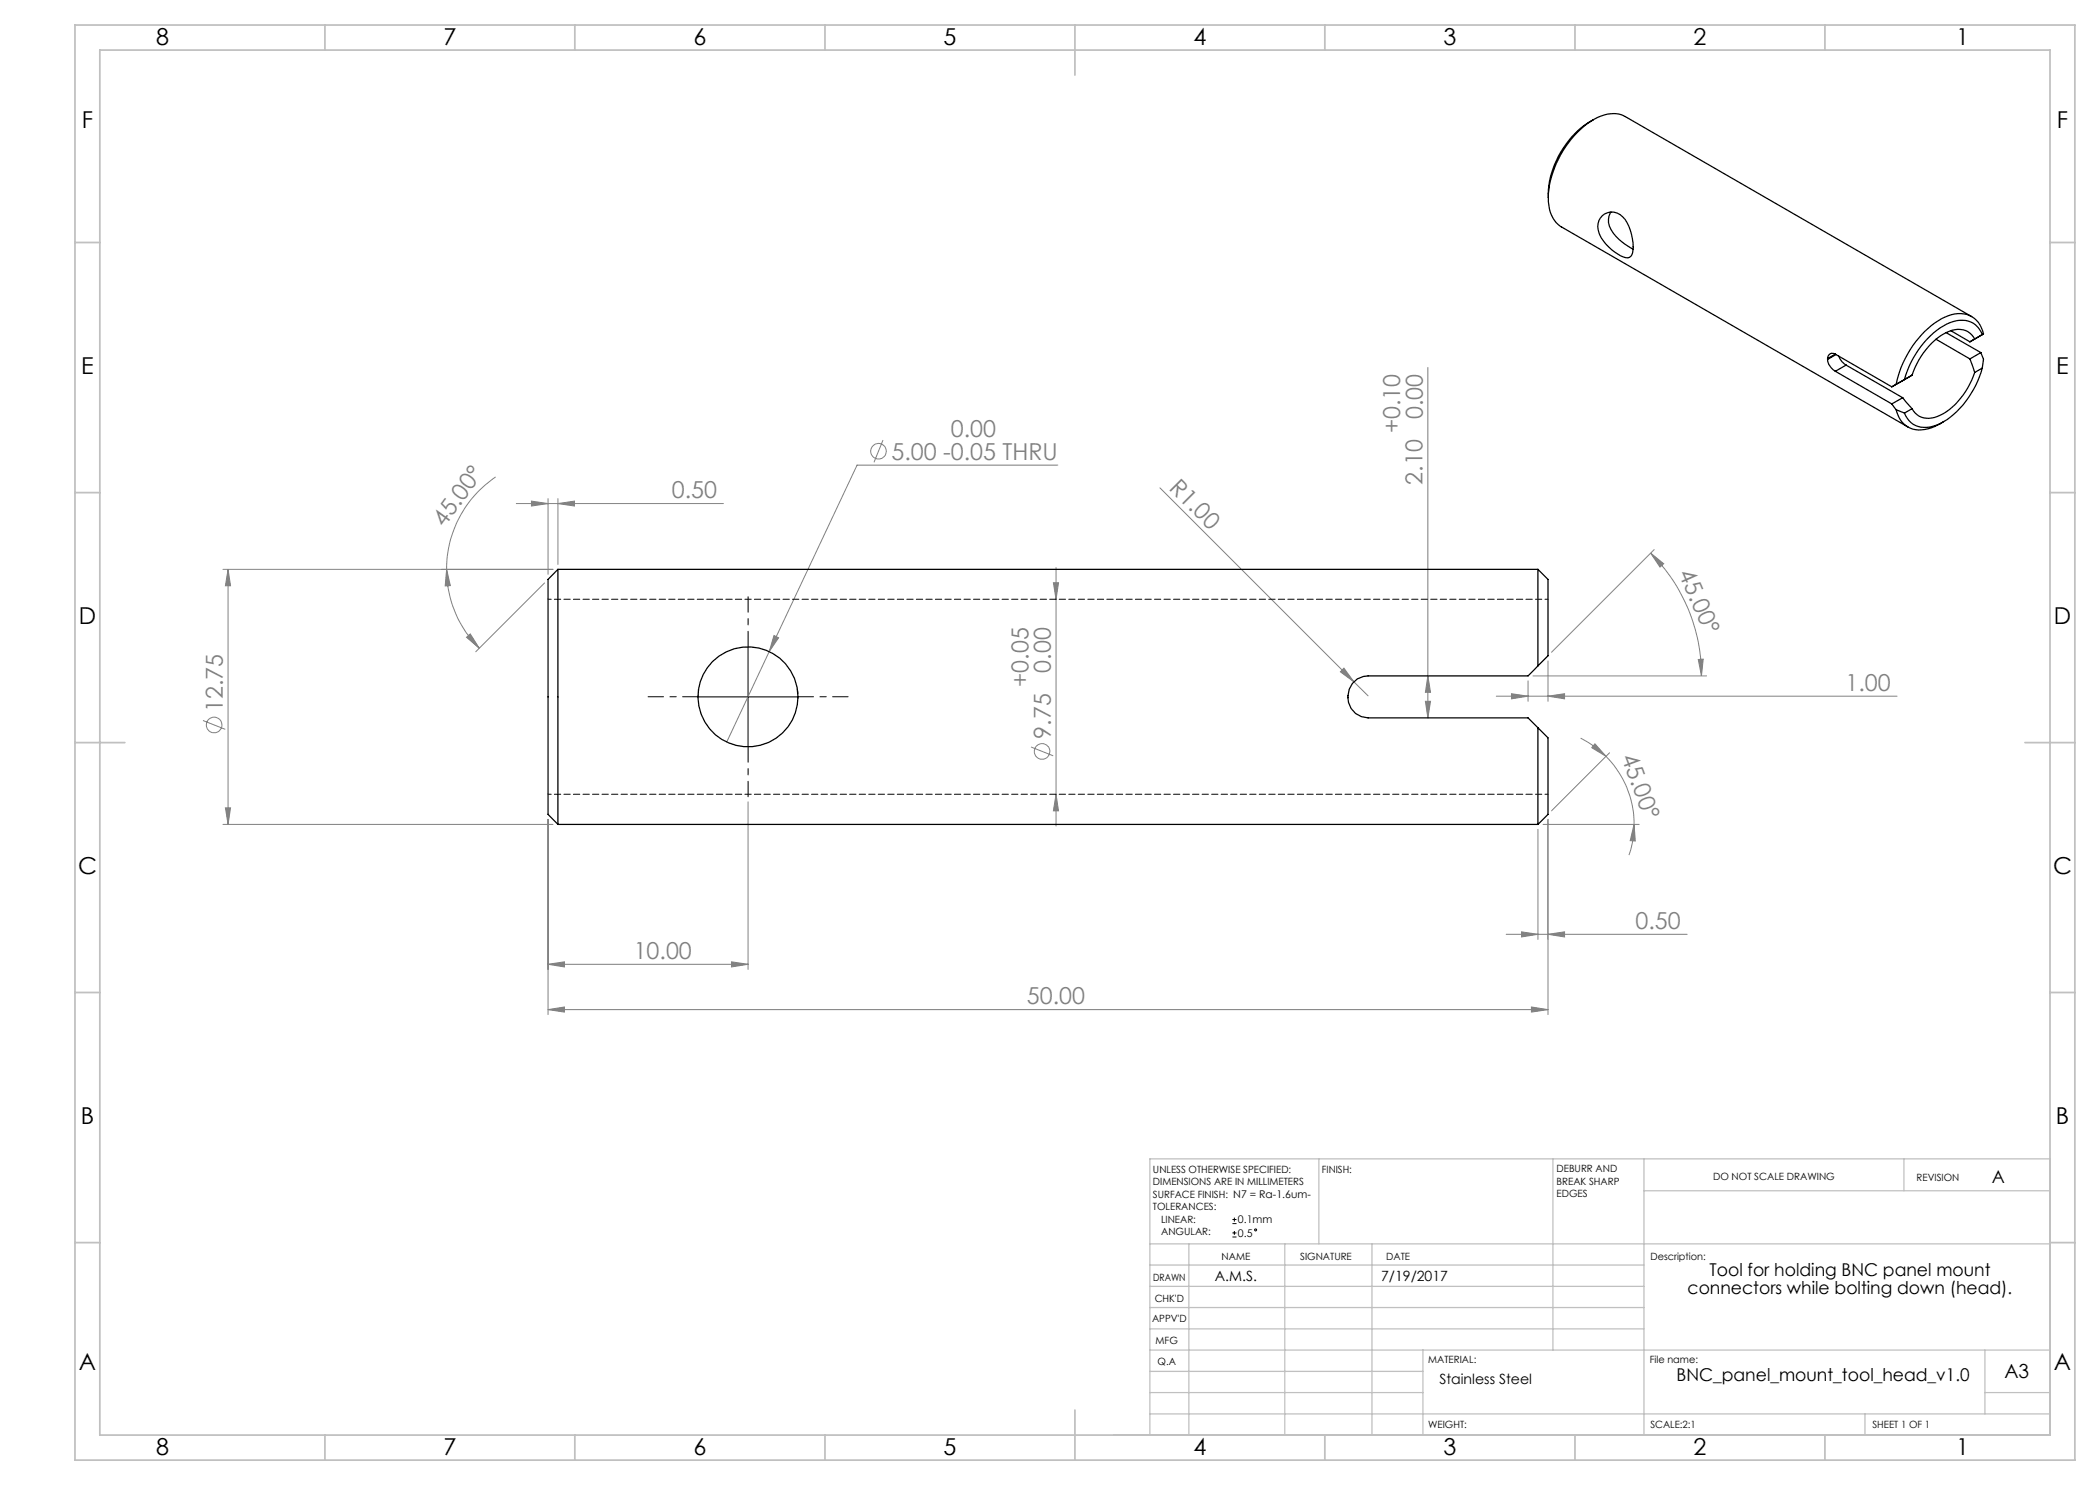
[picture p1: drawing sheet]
<svg xmlns="http://www.w3.org/2000/svg" width="420mm" height="297mm" viewBox="0 0 420 297" stroke-linecap="round" stroke-linejoin="round" font-family="sans-serif">
<g fill="none" stroke="#808080" stroke-width=".2">
<path d="M285.6 73.5v70.1M99.1 95.4a22.3 22.3 0 0 0-9.8 18.5M109.6 99.7v15.2M111.6 99.7v13.2M176.6 88l-1.8 4.5M211.6 93h-40.2l-17.6 37.3M232 97.6l38.8 38.7M44.6 113.9h66M45.6 113.9l.5 3.3h-1zM45.6 113.9v51M89.3 113.9l.8 3.2-1.1 .1zM89.3 113.9a22.3 22.3 0 0 0 6.5 15.7"/>
<path d="M103.3 100.7h41.4M106.3 100.2l3.3 .5-3.3 .5zM108.9 116.6l-13.8 13.7M111.6 100.7l3.3-.5v1zM210.7 116.6h1l-.5 3.3zM211.2 113.5v51.7M330.1 110.6l2.6 2.1-.7 .7zM330.1 110.6a34.4 34.4 0 0 1 10.2 24.6M330.8 109.9l-20.5 20.6M93.3 127.5l.8-.7 1.7 2.8zM153.8 130.3l-8.5 18.1M154.8 127.1l.9 .5-1.9 2.7z"/>
<path d="M268.8 133.6l2 2.7-2.7-1.9zM270.8 136.3l2.8 2.9M285.6 135.2l.5 3.3h-1zM299.3 139.2h80.1M302.3 138.7l3.3 .5-3.3 .6zM305.6 136.2v4.1M306.6 135.2h34.7M309.6 139.2l3.3-.5v1.1zM309.6 132.2v8.1M339.7 131.9l.9-.1-.3 3.4zM40.6 144.1l4.4 1.8M206.2 149.4l4.4 1.8"/>
<path d="M211.2 158.9l.5 3.3h-1zM285.1 140.3h1l-.5 3.3zM316.1 147.6l.6 .3a20.2 20.2 0 0 1 4.5 3.4M319 148.8l2.2 2.5-2.9-1.8zM321.2 151.3a19.2 19.2 0 0 1 5.6 13.6M321.9 150.6l-11.6 11.6M44.6 164.9h66M45.1 161.6h1l-.5 3.3zM109.6 163.9v39M149.6 160.4v33.5M307.6 165.9v22M308.6 164.9h19.2"/>
<path d="M309.6 163.9v39M326.8 164.9l.3 3.3-1.1-.1zM326.8 164.9a18.3 18.3 0 0 1-1 6.1M109.6 192.9l3.3-.5v1zM109.6 192.9h40M146.3 192.4l3.3 .5-3.3 .5zM301.2 186.9h36.2M304.3 186.4l3.3 .5-3.3 .5zM309.6 186.9l3.3-.5v1zM109.6 201.9l3.3-.5v1zM109.6 201.9h200M306.3 201.4l3.3 .5-3.3 .5z"/>
<circle cx="175.7" cy="90.2" r="1.56"/>
<circle cx="42.8" cy="145" r="1.55"/>
<circle cx="208.4" cy="150.3" r="1.55"/>
</g>
<g fill="none" stroke="#000" stroke-width=".2">
<path d="M139.6 139.4h20M149.6 129.4v20M246.5 244.7h.8M246.5 243.9h.8M246.5 247.4h.8M246.5 246.6h.8M246.9 243.5v.8M246.9 246.2v.8"/>
<circle cx="251.1" cy="246" r=".2"/>
</g>
<path d="M139.6 139.4h-10M149.6 129.4v-10M159.6 139.4h10M149.6 149.4v10" fill="none" stroke="#000" stroke-width=".2" stroke-dasharray="15.2 1.3 1.3 1.3" stroke-dashoffset="12.1"/>
<g fill="none" stroke="#c0c0c0" stroke-width=".25">
<path d="M263.8 231.8v17M310.6 231.8v38.2M328.8 231.8v55.2M328.8 238.2h81.2M380.8 231.8v6.4M410 231.8h-180v55.2M230 248.8h180M230 257.3h98.8M230 253h98.8M237.8 248.8v38.2M257 248.8v38.2M274.4 248.8v38.2"/>
<path d="M230 265.8h98.8M230 261.5h98.8M230 278.5h54.6M230 274.3h54.6M230 270h180M284.6 270v17M397 278.5h13M397 270v12.8M230 282.8h180M373 282.8v4.2"/>
</g>
<g fill="none" stroke="#c0c0c0" stroke-width=".35">
<path d="M15 5h400v287h-400zM20 10h390v277h-390zM65 5v5M115 5v5M165 5v5M215 5v10M265 5v5M315 5v5M365 5v5M15 48.5h5M410 48.5h5M15 98.5h5"/>
<path d="M410 98.5h5M15 148.5h10M405 148.5h10M15 198.5h5M410 198.5h5M15 248.5h5M410 248.5h5M65 287v5M115 287v5M165 287v5M215 282v10M265 287v5"/>
<path d="M315 287v5M365 287v5"/>
</g>
<g fill="#808080">
<path d="M268.8 133.6l2 2.7-2.7-1.9z"/>
<path d="M326.8 164.9l.3 3.3-1.1-.1zM319 148.8l2.2 2.5-2.9-1.8z"/>
<path d="M339.7 131.9l.9-.1-.3 3.4zM330.1 110.6l2.6 2.1-.7 .7z"/>
<path d="M154.8 127.1l-1 3.2 1.9-2.7zM106.3 100.2l3.3 .5-3.3 .5zM111.6 100.7l3.3-.5v1z"/>
<path d="M109.6 201.9l3.3-.5v1zM306.3 201.4l3.3 .5-3.3 .5zM109.6 192.9l3.3-.5v1zM146.3 192.4l3.3 .5-3.3 .5z"/>
<path d="M304.3 186.4l3.3 .5-3.3 .5zM309.6 186.9l3.3-.5v1z"/>
<path d="M302.3 138.7l3.3 .5-3.3 .6zM309.6 139.2l3.3-.5v1.1z"/>
<path d="M89.3 113.9l.8 3.2-1.1 .1zM93.3 127.5l.8-.7 1.7 2.8z"/>
<path d="M210.7 116.6h1l-.5 3.3zM211.2 158.9l.5 3.3h-1zM45.6 113.9l.5 3.3h-1zM45.1 161.6h1l-.5 3.3zM285.6 135.2l.5 3.3h-1zM285.1 140.3h1l-.5 3.3z"/>
</g>
<g fill="none" stroke="#000" stroke-width=".25">
<path d="M309.7 39.5a6.4 6.4 0 0 0 2.6 5.9l69.3 40M309.7 39.5a19.6 19.6 0 0 1 9.8-16 5.9 5.9 0 0 1 5.5-.2l69.3 40M318.7 24a18 18 0 0 0-9 15.5M320.5 43.1a3 3 0 0 1 4.5 .8 9.5 9.5 0 0 1 1.4 7 1.16 1.16 0 0 1-1.7 .5 9.1 9.1 0 0 1-5-5.4 2.99 2.99 0 0 1 .8-2.9zM322.2 42.4a3.4 3.4 0 0 0 .5 4.3l1.7 1.7 2.2 1.4M365.5 71.7v.2M365.5 71.9a2.88 2.88 0 0 0 1.6 2.4M367.1 70.8a.97 .97 0 0 0-1.1 0 .97 .97 0 0 0-.5 .9M367.1 70.8l11.3 6.6M367.1 74.3l11.3 6.5M367.1 70.8l-1.6 .9M367.2 70.9l-1.7 1"/>
<path d="M367.7 71.2a3.5 3.5 0 0 0 1.5 1.8M369.2 73l11.3 6.5M369.2 73l-2.1 1.3M379.2 76.9l-.8 .5M380.5 79.5l1.9 2.2M380.5 79.5l-2.1 1.3M380.9 75.9l-1.7 1M382.4 75l-4 2.4M382.4 75l-1.5 .9M387.2 67.8l6.8 4M389.2 66.5l7 4M390.2 66.1l3.8 2.3"/>
<path d="M394 68.4l.9-.6a3.7 3.7 0 0 0-5-1.6 14.2 14.2 0 0 0-7.5 8.8M394 71.8l.9 2.7M394.9 74.5a15 15 0 0 1-6.8 8.5 3.9 3.9 0 0 1-5.7-1.3M396.2 70.5a3.9 3.9 0 0 1 .3 3.1M396.2 70.5l-2.2 1.3M396.5 66.9a4.5 4.5 0 0 0-6.5-2.4 17.4 17.4 0 0 0-9.1 11.4M396.5 73.6a18.2 18.2 0 0 1-8.5 11.1 5.2 5.2 0 0 1-6.2-.6l-.9-1.5M396.5 66.9l-2.5 1.5M396.5 73.6l-1.6 .9M396.7 66.8a4.9 4.9 0 0 0-7-3.7 17.6 17.6 0 0 0-9.1 9.4l-.7 1.8-.7 2.6M396.7 66.8l-.5 .3M396.7 66.8l-.2 .1"/>
<path d="M378.4 80.8l.8 1.1M379.2 81.9a4.8 4.8 0 0 0 6.4 3.9l1.4-.5 1.7-1M379.2 81.9l1.7 .7M382.4 81.7l-1.5 .9M111.6 113.9v51M111.6 113.9l-2 2v47l2 2M111.6 113.9h196M307.6 113.9v19.3M307.6 113.9l2 2v15.3l-2 2M307.6 133.2l-2 2h-32a4.2 4.2 0 0 0-4 4.3 4 4 0 0 0 4 4.1h32l2 2M307.6 145.6v19.3M307.6 145.6l2 2v15.3l-2 2"/>
<path d="M111.6 164.9h196"/>
<circle cx="149.6" cy="139.4" r="10"/>
</g>
<path d="M139.6 139.4h.1" fill="none" stroke="#000" stroke-width=".2" stroke-dasharray="1.3 .6"/>
<path d="M159.6 139.7l-.1-1.9" fill="none" stroke="#000" stroke-width=".2" stroke-dasharray="1.3 .6" stroke-dashoffset="1"/>
<path d="M139.7 137.9l-.1 1.5" fill="none" stroke="#000" stroke-width=".2" stroke-dasharray="1.3 .6" stroke-dashoffset=".7"/>
<path d="M309.6 119.9h-200M109.6 158.9h200" fill="none" stroke="#000" stroke-width=".2" stroke-dasharray="1.3 .6" stroke-dashoffset=".6"/>
<g font-size="4.7">
<text x="31.2" y="9">8</text>
<text x="88.7" y="9">7</text>
<text x="138.7" y="9">6</text>
<text x="188.7" y="9">5</text>
<text x="238.7" y="9">4</text>
<text x="288.7" y="9">3</text>
<text x="338.7" y="9">2</text>
<text x="391.2" y="9">1</text>
<text x="16.4" y="25.5">F</text>
<text x="411.4" y="25.5">F</text>
<text x="16.3" y="74.8">E</text>
<text x="411.2" y="74.8">E</text>
<text x="15.8" y="124.8">D</text>
<text x="410.8" y="124.8">D</text>
<text x="15.6" y="174.8">C</text>
<text x="410.6" y="174.8">C</text>
<text x="16.2" y="224.8">B</text>
<text x="411.2" y="224.8">B</text>
<text x="15.8" y="274">A</text>
<text x="410.8" y="274">A</text>
<text x="31.2" y="291">8</text>
<text x="88.7" y="291">7</text>
<text x="138.7" y="291">6</text>
<text x="188.7" y="291">5</text>
<text x="238.7" y="291">4</text>
<text x="288.7" y="291">3</text>
<text x="338.7" y="291">2</text>
<text x="391.2" y="291">1</text>
</g>
<g font-size="4.7" fill="#808080">
<text x="284.6" y="83.8" transform="rotate(-90 284.6 83.8)">0.00</text>
<text x="190.2" y="87.5">0.00</text>
<text x="280.1" y="86.6" transform="rotate(-90 280.1 86.6)">+0.10</text>
<text x="178.3" y="91.9">5.00 -0.05 THRU</text>
<text x="134.3" y="99.7">0.50</text>
<text x="233.6" y="97.7" transform="rotate(45 233.6 97.7)">R1.00</text>
<text x="284.5" y="97" transform="rotate(-90 284.5 97)">2.10</text>
<text x="88.8" y="105.6" transform="rotate(-54 88.8 105.6)">45.00°</text>
<text x="335.6" y="114.7" transform="rotate(66 335.6 114.7)">45.00°</text>
<text x="205.7" y="137.4" transform="rotate(-90 205.7 137.4)">+0.05</text>
<text x="210.2" y="134.5" transform="rotate(-90 210.2 134.5)">0.00</text>
<text x="44.6" y="142.4" transform="rotate(-90 44.6 142.4)">12.75</text>
<text x="369.1" y="138.2">1.00</text>
<text x="210.1" y="147.7" transform="rotate(-90 210.1 147.7)">9.75</text>
<text x="324.2" y="151.4" transform="rotate(69 324.2 151.4)">45.00°</text>
<text x="327.1" y="185.8">0.50</text>
<text x="126.7" y="191.8">10.00</text>
<text x="205.4" y="200.9">50.00</text>
</g>
<text font-size="3.9" x="400.9" y="275.5">A3</text>
<g font-size="3.5">
<text x="398.4" y="236.6">A</text>
<text x="341.9" y="255.3">Tool for holding BNC panel mount</text>
<text x="337.5" y="258.8">connectors while bolting down (head).</text>
<text x="335.3" y="276.2">BNC_panel_mount_tool_head_v1.0</text>
</g>
<g font-size="2.8">
<text x="243" y="256.1">A.M.S.</text>
<text x="276.2" y="256.1">7/19/2017</text>
<text x="287.9" y="276.8">Stainless Steel</text>
</g>
<g font-size="2.1">
<text x="247.6" y="244.7">0.1mm</text>
<text x="247.6" y="247.4">0.5</text>
</g>
<g font-size="2">
<text x="230.6" y="234.6">UNLESS OTHERWISE SPECIFIED:</text>
<text x="230.6" y="237.1">DIMENSIONS ARE IN MILLIMETERS</text>
<text x="230.6" y="239.6">SURFACE FINISH: N7 = Ra-1.6um-</text>
<text x="264.4" y="234.6">FINISH:</text>
<text x="311.3" y="234.5">DEBURR AND</text>
<text x="311.3" y="237">BREAK SHARP</text>
<text x="311.3" y="239.5">EDGES</text>
<text x="342.6" y="236">DO NOT SCALE DRAWING</text>
<text x="383.3" y="236.2">REVISION</text>
<text x="230.6" y="242.1">TOLERANCES:</text>
<text x="232.2" y="244.6">LINEAR:</text>
<text x="232.2" y="247.1">ANGULAR:</text>
<text x="244.3" y="252">NAME</text>
<text x="260" y="251.9">SIGNATURE</text>
<text x="277.2" y="251.9">DATE</text>
<text x="330.1" y="251.9">Description:</text>
<text x="230.6" y="256.1">DRAWN</text>
<text x="230.9" y="260.3">CHK'D</text>
<text x="230.4" y="264.4">APPV'D</text>
<text x="231.1" y="268.8">MFG</text>
<text x="231.5" y="273">Q.A</text>
<text x="285.6" y="272.5">MATERIAL:</text>
<text x="330" y="272.5">File name:</text>
<text x="285.6" y="285.5">WEIGHT:</text>
<text x="330.1" y="285.6">SCALE:2:1</text>
<text x="374.5" y="285.6">SHEET 1 OF 1</text>
</g>
</svg>
